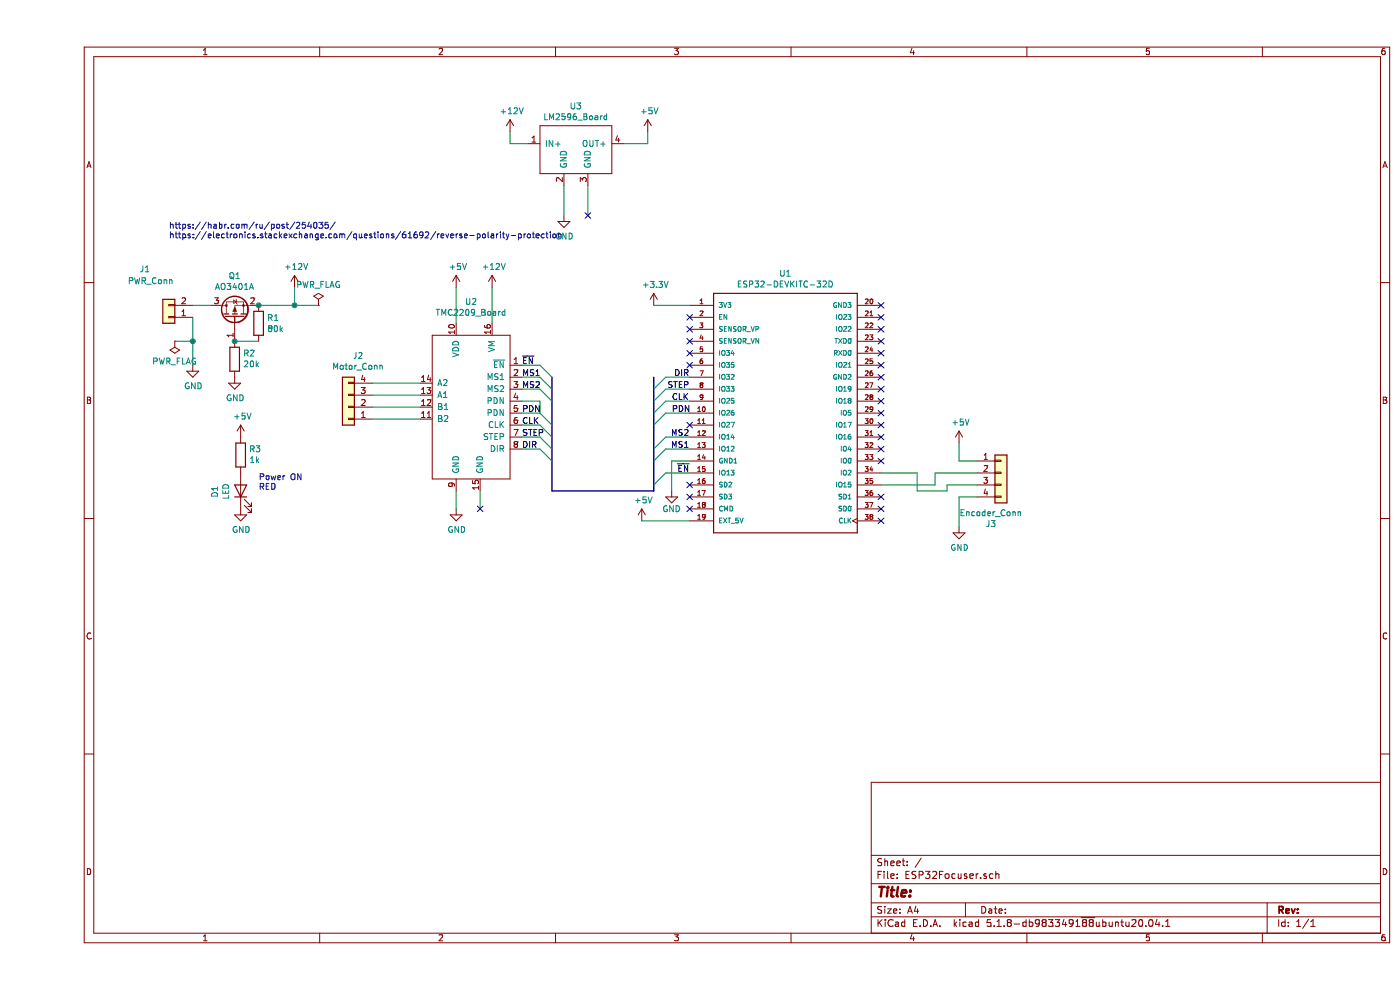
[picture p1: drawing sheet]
EESchema Schematic File Version 4
EELAYER 30 0
EELAYER END
$Descr A4 11693 8268
encoding utf-8
Sheet 1 1
Title ""
Date ""
Rev ""
Comp ""
Comment1 ""
Comment2 ""
Comment3 ""
Comment4 ""
$EndDescr
$Comp
L ESP32-DEVKITC-32D:ESP32-DEVKITC-32D U1
U 1 1
P 6250 3450
F 0 "U1" H 6250 4617 50  0000 C CNN
F 1 "ESP32-DEVKITC-32D" H 6250 4526 50  0000 C CNN
F 2 "ESP32-DEVKITC-32D:MODULE_ESP32-DEVKITC-32D" H 6250 3450 50  0001 L BNN
F 3 "ESP32-DEVKITC-32D" H 6250 3450 50  0001 L BNN
F 4 "None" H 6250 3450 50  0001 L BNN "Field4"
F 5 "None" H 6250 3450 50  0001 L BNN "Field5"
F 6 "Unavailable" H 6250 3450 50  0001 L BNN "Field6"
F 7 "Espressif Systems" H 6250 3450 50  0001 L BNN "Field7"
F 8 "- Transceiver; 802.11 b/g/n _Wi-Fi, WiFi, WLAN_, Bluetooth® Smart Ready 4.x Dual Mode For Use With ESP-WROOM-32" H 6250 3450 50  0001 L BNN "Field8"
	1    6250 3450
	1    0    0    -1  
$EndComp
$Comp
L ESP32Focuser:TMC2209_Board U2
U 1 1
P 3650 3350
F 0 "U2" H 3675 4181 50  0000 C CNN
F 1 "TMC2209_Board" H 3675 4090 50  0000 C CNN
F 2 "ESP32Focuser:TMC2209_Module" H 3250 4000 50  0001 C CNN
F 3 "" H 3250 4000 50  0001 C CNN
	1    3650 3350
	-1   0    0    -1  
$EndComp
Wire Bus Line
	4300 4100 5150 4100
Entry Wire Line
	4200 3050 4300 3150
Text Label 4050 3050 0    50   ~ 0
~EN
Entry Wire Line
	4200 3150 4300 3250
Entry Wire Line
	4200 3250 4300 3350
Entry Wire Line
	4200 3650 4300 3750
Entry Wire Line
	4200 3750 4300 3850
Wire Wire Line
	4200 3150 4050 3150
Wire Wire Line
	4050 3250 4200 3250
Wire Wire Line
	4050 3650 4200 3650
Wire Wire Line
	4050 3750 4200 3750
Text Label 4050 3150 0    50   ~ 0
MS1
Text Label 4050 3250 0    50   ~ 0
MS2
Text Label 4050 3650 0    50   ~ 0
STEP
Text Label 4050 3750 0    50   ~ 0
DIR
Entry Wire Line
	5250 3150 5150 3250
Entry Wire Line
	5150 3350 5250 3250
Entry Wire Line
	5150 3750 5250 3650
Entry Wire Line
	5150 3850 5250 3750
Entry Wire Line
	5150 4050 5250 3950
Wire Wire Line
	5450 3150 5250 3150
Text Label 5450 3950 2    50   ~ 0
~EN
Wire Wire Line
	5450 3750 5250 3750
Wire Wire Line
	5450 3650 5250 3650
Text Label 5450 3750 2    50   ~ 0
MS1
Text Label 5450 3650 2    50   ~ 0
MS2
Text Label 5450 3250 2    50   ~ 0
STEP
Text Label 5450 3150 2    50   ~ 0
DIR
Wire Wire Line
	3700 4100 3700 4250
$Comp
L power:GND #PWR0103
U 1 1
P 5300 4100
F 0 "#PWR0103" H 5300 3850 50  0001 C CNN
F 1 "GND" H 5300 3950 50  0000 C CNN
F 2 "" H 5300 4100 50  0001 C CNN
F 3 "" H 5300 4100 50  0001 C CNN
	1    5300 4100
	1    0    0    -1  
$EndComp
Wire Wire Line
	5250 3950 5450 3950
Wire Wire Line
	5300 3850 5450 3850
$Comp
L power:+3.3V #PWR0104
U 1 1
P 5150 2550
F 0 "#PWR0104" H 5150 2400 50  0001 C CNN
F 1 "+3.3V" H 5165 2723 50  0000 C CNN
F 2 "" H 5150 2550 50  0001 C CNN
F 3 "" H 5150 2550 50  0001 C CNN
	1    5150 2550
	1    0    0    -1  
$EndComp
Wire Wire Line
	5450 2550 5150 2550
Wire Wire Line
	3500 2700 3500 2400
NoConn ~ 5450 4250
NoConn ~ 5450 4150
NoConn ~ 5450 4050
NoConn ~ 5450 3050
NoConn ~ 5450 2950
NoConn ~ 5450 2850
NoConn ~ 5450 2750
NoConn ~ 5450 2650
NoConn ~ 7050 2650
NoConn ~ 7050 2750
NoConn ~ 7050 2850
NoConn ~ 7050 2950
NoConn ~ 7050 3050
NoConn ~ 7050 3150
NoConn ~ 7050 3250
NoConn ~ 7050 3350
NoConn ~ 7050 3450
NoConn ~ 7050 3550
NoConn ~ 7050 3650
NoConn ~ 7050 3750
NoConn ~ 7050 3850
NoConn ~ 7050 4150
NoConn ~ 7050 4250
NoConn ~ 7050 4350
Wire Wire Line
	4200 3050 4050 3050
Wire Wire Line
	5450 3250 5250 3250
Wire Wire Line
	3500 4250 3500 4100
$Comp
L Connector_Generic:Conn_01x02 J1
U 1 1
P 1100 2650
F 0 "J1" H 1300 2250 50  0000 C CNN
F 1 "PWR_Conn" H 1250 2350 50  0000 C CNN
F 2 "Connector_PinSocket_2.54mm:PinSocket_1x02_P2.54mm_Vertical" H 1100 2650 50  0001 C CNN
F 3 "~" H 1100 2650 50  0001 C CNN
	1    1100 2650
	-1   0    0    1   
$EndComp
$Comp
L power:GND #PWR0106
U 1 1
P 1300 3050
F 0 "#PWR0106" H 1300 2800 50  0001 C CNN
F 1 "GND" H 1305 2877 50  0000 C CNN
F 2 "" H 1300 3050 50  0001 C CNN
F 3 "" H 1300 3050 50  0001 C CNN
	1    1300 3050
	1    0    0    -1  
$EndComp
$Comp
L power:PWR_FLAG #FLG0101
U 1 1
P 2350 2550
F 0 "#FLG0101" H 2350 2625 50  0001 C CNN
F 1 "PWR_FLAG" H 2350 2723 50  0000 C CNN
F 2 "" H 2350 2550 50  0001 C CNN
F 3 "~" H 2350 2550 50  0001 C CNN
	1    2350 2550
	1    0    0    -1  
$EndComp
$Comp
L power:PWR_FLAG #FLG0102
U 1 1
P 1150 2850
F 0 "#FLG0102" H 1150 2925 50  0001 C CNN
F 1 "PWR_FLAG" H 1150 3023 50  0000 C CNN
F 2 "" H 1150 2850 50  0001 C CNN
F 3 "~" H 1150 2850 50  0001 C CNN
	1    1150 2850
	-1   0    0    1   
$EndComp
$Comp
L power:+12V #PWR0107
U 1 1
P 2150 2400
F 0 "#PWR0107" H 2150 2250 50  0001 C CNN
F 1 "+12V" H 2165 2573 50  0000 C CNN
F 2 "" H 2150 2400 50  0001 C CNN
F 3 "" H 2150 2400 50  0001 C CNN
	1    2150 2400
	1    0    0    -1  
$EndComp
Wire Wire Line
	2150 2400 2150 2550
Connection ~ 2150 2550
Wire Wire Line
	2150 2550 2350 2550
$Comp
L power:+12V #PWR0108
U 1 1
P 3800 2400
F 0 "#PWR0108" H 3800 2250 50  0001 C CNN
F 1 "+12V" H 3815 2573 50  0000 C CNN
F 2 "" H 3800 2400 50  0001 C CNN
F 3 "" H 3800 2400 50  0001 C CNN
	1    3800 2400
	1    0    0    -1  
$EndComp
Wire Wire Line
	3800 2400 3800 2700
$Comp
L ESP32Focuser:LM2596_Board U3
U 1 1
P 4450 1200
F 0 "U3" H 4500 1515 50  0000 C CNN
F 1 "LM2596_Board" H 4500 1424 50  0000 C CNN
F 2 "ESP32Focuser:LM2596_Module" H 4050 1850 50  0001 C CNN
F 3 "" H 4050 1850 50  0001 C CNN
	1    4450 1200
	1    0    0    -1  
$EndComp
$Comp
L power:+5V #PWR0109
U 1 1
P 5100 1100
F 0 "#PWR0109" H 5100 950 50  0001 C CNN
F 1 "+5V" H 5115 1273 50  0000 C CNN
F 2 "" H 5100 1100 50  0001 C CNN
F 3 "" H 5100 1100 50  0001 C CNN
	1    5100 1100
	1    0    0    -1  
$EndComp
$Comp
L power:+12V #PWR0110
U 1 1
P 3950 1100
F 0 "#PWR0110" H 3950 950 50  0001 C CNN
F 1 "+12V" H 3965 1273 50  0000 C CNN
F 2 "" H 3950 1100 50  0001 C CNN
F 3 "" H 3950 1100 50  0001 C CNN
	1    3950 1100
	1    0    0    -1  
$EndComp
$Comp
L power:GND #PWR0111
U 1 1
P 4400 1800
F 0 "#PWR0111" H 4400 1550 50  0001 C CNN
F 1 "GND" H 4405 1627 50  0000 C CNN
F 2 "" H 4400 1800 50  0001 C CNN
F 3 "" H 4400 1800 50  0001 C CNN
	1    4400 1800
	1    0    0    -1  
$EndComp
Wire Wire Line
	4600 1800 4600 1550
Wire Wire Line
	4400 1550 4400 1800
Wire Wire Line
	4900 1200 5100 1200
Wire Wire Line
	5100 1200 5100 1100
Wire Wire Line
	4100 1200 3950 1200
Wire Wire Line
	3950 1200 3950 1100
$Comp
L power:+5V #PWR0113
U 1 1
P 5050 4350
F 0 "#PWR0113" H 5050 4200 50  0001 C CNN
F 1 "+5V" H 5065 4523 50  0000 C CNN
F 2 "" H 5050 4350 50  0001 C CNN
F 3 "" H 5050 4350 50  0001 C CNN
	1    5050 4350
	1    0    0    -1  
$EndComp
Wire Wire Line
	5450 4350 5050 4350
Wire Wire Line
	5300 4100 5300 3850
$Comp
L Connector_Generic:Conn_01x04 J2
U 1 1
P 2600 3400
F 0 "J2" H 2518 2975 50  0000 C CNN
F 1 "Motor_Conn" H 2518 3066 50  0000 C CNN
F 2 "Connector_PinSocket_2.54mm:PinSocket_1x04_P2.54mm_Vertical" H 2600 3400 50  0001 C CNN
F 3 "~" H 2600 3400 50  0001 C CNN
	1    2600 3400
	-1   0    0    1   
$EndComp
Wire Wire Line
	3200 3200 2800 3200
Wire Wire Line
	3200 3300 2800 3300
Wire Wire Line
	3200 3400 2800 3400
Wire Wire Line
	3200 3500 2800 3500
$Comp
L Connector_Generic:Conn_01x04 J3
U 1 1
P 8050 3950
F 0 "J3" H 7968 3525 50  0000 C CNN
F 1 "Encoder_Conn" H 7968 3616 50  0000 C CNN
F 2 "Connector_PinSocket_2.54mm:PinSocket_1x04_P2.54mm_Vertical" H 8050 3950 50  0001 C CNN
F 3 "~" H 8050 3950 50  0001 C CNN
	1    8050 3950
	1    0    0    -1  
$EndComp
$Comp
L power:GND #PWR04
U 1 1
P 7700 4400
F 0 "#PWR04" H 7700 4150 50  0001 C CNN
F 1 "GND" H 7705 4227 50  0000 C CNN
F 2 "" H 7700 4400 50  0001 C CNN
F 3 "" H 7700 4400 50  0001 C CNN
	1    7700 4400
	1    0    0    -1  
$EndComp
$Comp
L power:+5V #PWR03
U 1 1
P 7700 3700
F 0 "#PWR03" H 7700 3550 50  0001 C CNN
F 1 "+5V" H 7715 3873 50  0000 C CNN
F 2 "" H 7700 3700 50  0001 C CNN
F 3 "" H 7700 3700 50  0001 C CNN
	1    7700 3700
	1    0    0    -1  
$EndComp
Wire Wire Line
	7850 4150 7700 4150
Wire Wire Line
	7850 3850 7700 3850
Wire Wire Line
	7700 3850 7700 3700
Wire Wire Line
	7700 4150 7700 4400
$Comp
L Transistor_FET:AO3401A Q1
U 1 1
P 1650 2650
F 0 "Q1" V 1992 2650 50  0000 C CNN
F 1 "AO3401A" V 1901 2650 50  0000 C CNN
F 2 "Package_TO_SOT_SMD:SOT-23" H 1850 2575 50  0001 L CIN
F 3 "http://www.aosmd.com/pdfs/datasheet/AO3401A.pdf" H 1650 2650 50  0001 L CNN
	1    1650 2650
	0    -1   -1   0   
$EndComp
Text Notes 1100 2000 0    50   ~ 0
https://habr.com/ru/post/254035/\nhttps://electronics.stackexchange.com/questions/61692/reverse-polarity-protection
$Comp
L Device:R R2
U 1 1
P 1650 3000
F 0 "R2" H 1580 2954 50  0000 R CNN
F 1 "20k" H 1580 3045 50  0000 R CNN
F 2 "Resistor_SMD:R_0805_2012Metric_Pad1.15x1.40mm_HandSolder" V 1580 3000 50  0001 C CNN
F 3 "~" H 1650 3000 50  0001 C CNN
	1    1650 3000
	-1   0    0    1   
$EndComp
$Comp
L Device:R R1
U 1 1
P 1850 2700
F 0 "R1" H 1920 2746 50  0000 L CNN
F 1 "80k" H 1920 2655 50  0000 L CNN
F 2 "Resistor_SMD:R_0805_2012Metric_Pad1.15x1.40mm_HandSolder" V 1780 2700 50  0001 C CNN
F 3 "~" H 1850 2700 50  0001 C CNN
	1    1850 2700
	1    0    0    -1  
$EndComp
Wire Wire Line
	1850 2850 1650 2850
$Comp
L power:GND #PWR01
U 1 1
P 1650 3150
F 0 "#PWR01" H 1650 2900 50  0001 C CNN
F 1 "GND" H 1655 2977 50  0000 C CNN
F 2 "" H 1650 3150 50  0001 C CNN
F 3 "" H 1650 3150 50  0001 C CNN
	1    1650 3150
	1    0    0    -1  
$EndComp
Connection ~ 1650 2850
Wire Wire Line
	1850 2550 2150 2550
Connection ~ 1850 2550
Wire Wire Line
	1300 2550 1450 2550
Wire Wire Line
	1300 2650 1300 2850
Wire Wire Line
	1150 2850 1300 2850
Connection ~ 1300 2850
Wire Wire Line
	1300 2850 1300 3050
$Comp
L Device:LED D1
U 1 1
P 1700 4100
F 0 "D1" H 1693 4316 50  0000 C CNN
F 1 "LED" H 1693 4225 50  0000 C CNN
F 2 "LED_THT:LED_D3.0mm" H 1700 4100 50  0001 C CNN
F 3 "~" H 1700 4100 50  0001 C CNN
	1    1700 4100
	0    -1   -1   0   
$EndComp
$Comp
L Device:R R3
U 1 1
P 1700 3800
F 0 "R3" H 1630 3754 50  0000 R CNN
F 1 "1k" H 1630 3845 50  0000 R CNN
F 2 "Resistor_SMD:R_0805_2012Metric_Pad1.15x1.40mm_HandSolder" V 1630 3800 50  0001 C CNN
F 3 "~" H 1700 3800 50  0001 C CNN
	1    1700 3800
	-1   0    0    1   
$EndComp
$Comp
L power:GND #PWR06
U 1 1
P 1700 4250
F 0 "#PWR06" H 1700 4000 50  0001 C CNN
F 1 "GND" H 1705 4077 50  0000 C CNN
F 2 "" H 1700 4250 50  0001 C CNN
F 3 "" H 1700 4250 50  0001 C CNN
	1    1700 4250
	1    0    0    -1  
$EndComp
$Comp
L power:+5V #PWR05
U 1 1
P 1700 3650
F 0 "#PWR05" H 1700 3500 50  0001 C CNN
F 1 "+5V" H 1715 3823 50  0000 C CNN
F 2 "" H 1700 3650 50  0001 C CNN
F 3 "" H 1700 3650 50  0001 C CNN
	1    1700 3650
	1    0    0    -1  
$EndComp
Text Notes 1850 4100 0    50   ~ 0
Power ON\nRED
$Comp
L power:+5V #PWR0105
U 1 1
P 3500 2400
F 0 "#PWR0105" H 3500 2250 50  0001 C CNN
F 1 "+5V" H 3515 2573 50  0000 C CNN
F 2 "" H 3500 2400 50  0001 C CNN
F 3 "" H 3500 2400 50  0001 C CNN
	1    3500 2400
	1    0    0    -1  
$EndComp
Entry Wire Line
	4300 3650 4200 3550
Wire Wire Line
	4050 3550 4200 3550
Text Label 4050 3550 0    50   ~ 0
CLK
Entry Wire Line
	4300 3550 4200 3450
Wire Wire Line
	4050 3450 4200 3450
Wire Wire Line
	4050 3350 4200 3350
Wire Wire Line
	4200 3350 4200 3450
Text Label 4050 3450 0    50   ~ 0
PDN
Entry Wire Line
	5150 3450 5250 3350
Wire Wire Line
	5450 3350 5250 3350
Entry Wire Line
	5150 3550 5250 3450
Wire Wire Line
	5450 3450 5250 3450
NoConn ~ 5450 3550
Text Label 5300 3350 0    50   ~ 0
CLK
Text Label 5300 3450 0    50   ~ 0
PDN
Wire Wire Line
	7050 4050 7500 4050
Wire Wire Line
	7500 4050 7500 3950
Wire Wire Line
	7500 3950 7850 3950
Wire Wire Line
	7050 3950 7350 3950
Wire Wire Line
	7350 3950 7350 4100
Wire Wire Line
	7350 4100 7600 4100
Wire Wire Line
	7600 4100 7600 4050
Wire Wire Line
	7600 4050 7850 4050
NoConn ~ 7050 2550
NoConn ~ 4600 1800
$Comp
L power:GND #PWR?
U 1 1
P 3500 4250
F 0 "#PWR?" H 3500 4000 50  0001 C CNN
F 1 "GND" H 3505 4077 50  0000 C CNN
F 2 "" H 3500 4250 50  0001 C CNN
F 3 "" H 3500 4250 50  0001 C CNN
	1    3500 4250
	1    0    0    -1  
$EndComp
NoConn ~ 3700 4250
Wire Bus Line
	4300 3150 4300 4100
Wire Bus Line
	5150 3150 5150 4100
$EndSCHEMATC
